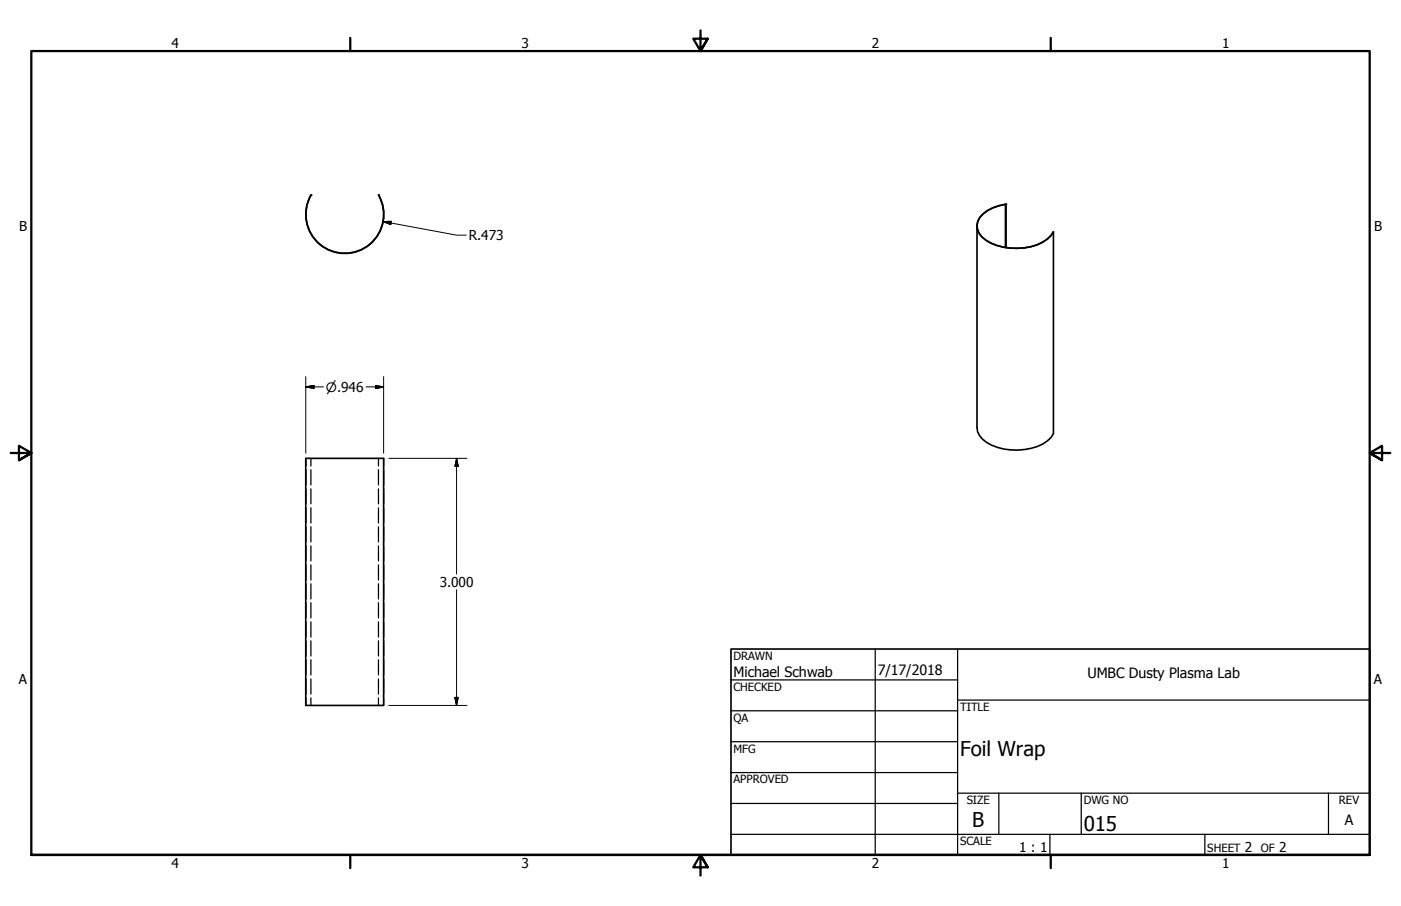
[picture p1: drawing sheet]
<svg xmlns="http://www.w3.org/2000/svg" width="432mm" height="279mm" viewBox="0 0 432 279" stroke-linecap="round" stroke-linejoin="round" font-family="sans-serif">
<!-- layer: Hidden (ANSI) -->
<g fill="none" stroke="#000" stroke-width=".38">
<path d="M94.3 141.4v2.3M94.3 144.8v4.7M94.3 150.7v4.7M94.3 156.6v4.7M95.8 141.4v2.3M95.8 144.8v4.7M95.8 150.7v4.7M95.8 156.6v4.7M116.6 141.4v2.3M116.6 144.8v4.7M116.6 150.7v4.7M116.6 156.6v4.7"/>
<path d="M118.2 141.4v2.3M118.2 144.8v4.7M118.2 150.7v4.7M118.2 156.6v4.7M94.3 162.4v4.7M94.3 168.3v4.7M94.3 174.2v4.7M95.8 162.4v4.7M95.8 168.3v4.7M95.8 174.2v4.7M116.6 162.4v4.7M116.6 168.3v4.7"/>
<path d="M116.6 174.2v4.7M118.2 162.4v4.7M118.2 168.3v4.7M118.2 174.2v4.7M94.3 180v4.7M94.3 185.9v4.7M94.3 191.8v4.7M94.3 197.6v4.7M95.8 180v4.7M95.8 185.9v4.7M95.8 191.8v4.7M95.8 197.6v4.7"/>
<path d="M116.6 180v4.7M116.6 185.9v4.7M116.6 191.8v4.7M116.6 197.6v4.7M118.2 180v4.7M118.2 185.9v4.7M118.2 191.8v4.7M118.2 197.6v4.7M94.3 203.5v4.7M94.3 209.4v4.7M94.3 215.2v2.4M95.8 203.5v4.7"/>
<path d="M95.8 209.4v4.7M95.8 215.2v2.4M116.6 203.5v4.7M116.6 209.4v4.7M116.6 215.2v2.4M118.2 203.5v4.7M118.2 209.4v4.7M118.2 215.2v2.4"/>
</g>
<!-- layer: Visible (ANSI) -->
<path d="M116.7 60.1a12 12 0 0 1-10.4 18.1 12 12 0 0 1-10.5-18.1 12 12 0 0 0 10.4 18 12 12 0 0 0 10.5-17.9M309.9 63a10.6 10.6 0 0 0-8.5 5.2 4.9 4.9 0 0 0 2.5 5.9 18.1 18.1 0 0 0 18.9-.4l1.9-2.2v62.2a11 11 0 0 1-8.9 4.9 16.7 16.7 0 0 1-13-3.2l-.9-1.1-.6-1.1-.2-1.3v-62.2M309.9 76.3v-13.3v13.3M94.2 141.4h24v76.2h-24z" fill="none" stroke="#000" stroke-width=".51"/>
<g fill="#000">
<circle cx="95.8" cy="60.1" r=".25"/>
<circle cx="116.6" cy="60.1" r=".25"/>
<circle cx="309.9" cy="63" r=".25"/>
</g>
<!-- layer: Border (ANSI) -->
<path d="M107.9 11.7v4M215.9 9.4v6.3l-2.2-3.8h4.4l-2.2 3.8 2.2-3.8M323.8 11.7v4M3.3 139.7h6.4l-3.9-2.2v4.4l3.9-2.2-3.9 2.2M428.5 139.7h-6.4l3.9-2.2v4.4l-3.9-2.2 3.9 2.2M9.7 263.7v-248h412.4v248h-412.4h412.4M107.9 263.7v4M218.1 267.5l-2.2-3.8 2.2 3.8h-4.4l2.2-3.8v6.3M323.8 263.7v4" fill="none" stroke="#000" stroke-width=".7"/>
<!-- layer: Title (ANSI) -->
<g fill="none" stroke="#000" stroke-width=".38">
<path d="M225.3 209.7h69.8M225.3 219.2h69.8M269.7 200.2v63.5M295.1 215.9h127M295.1 200.2v63.5M225.3 228.7h69.8M225.3 238.3h69.8M225.3 257.3h196.8M225.3 247.8h69.8M295.1 244.6h127M307.8 244.6v12.7M323.6 257.3v6.4"/>
<path d="M333.2 244.6v12.7M371.3 257.3v6.4M409.4 244.6v12.7"/>
</g>
<path d="M225.3 200.2h196.8v63.5h-196.8z" fill="none" stroke="#000" stroke-width=".51"/>
<!-- layer: Dimension (ANSI) -->
<g fill="none" stroke="#000" stroke-width=".31">
<path d="M118 68.3h2.6l-.1 1zM118 68.3l22.7 4.2h3M94.2 119.3l2.6-.4v.9zM94.2 119.3h5.5M94.2 116.1v23.7M112.8 119.3h5.4M115.8 118.9l2.4 .4-2.4 .5zM118.2 116.1v23.7M119.8 141.4h24.1M140.7 141.4l.5 2.4h-1zM140.7 141.4v35.6M140.7 181.9v35.7"/>
<path d="M119.8 217.6h24.1M140.2 215.1h1l-.5 2.5z"/>
</g>
<path d="M118 68.3h2.6zM118 68.3h2.6l-.1 1zM94.2 119.3l2.6-.4zM94.2 119.3l2.6-.4v.9zM115.8 119.8l2.4-.5zM115.8 118.9l2.4 .4-2.4 .5zM140.7 141.4l.5 2.4zM140.7 141.4l.5 2.4h-1zM140.2 215.1l.5 2.5zM140.2 215.1h1l-.5 2.5z" fill="#000" stroke="#000" stroke-width=".31"/>
<g font-size="6.3">
<text x="295.9" y="233.1">Foil Wrap</text>
<text x="299.7" y="255.1">B</text>
<text x="334" y="256.4">015</text>
</g>
<g font-size="4.4">
<text x="226.1" y="208.9">Michael Schwab</text>
<text x="270.5" y="208.2">7/17/2018</text>
<text x="335.2" y="209.2">UMBC Dusty Plasma Lab</text>
<text x="414.5" y="254.4">A</text>
</g>
<g font-size="4.2">
<text x="52.8" y="14.7">4</text>
<text x="160.8" y="14.7">3</text>
<text x="268.7" y="14.7">2</text>
<text x="376.7" y="14.7">1</text>
<text x="5.9" y="71.4">B</text>
<text x="423.5" y="71.4">B</text>
<text x="144.5" y="74">R.473</text>
<text x="135.5" y="181">3.000</text>
<text x="5.8" y="211.1">A</text>
<text x="423.4" y="211.1">A</text>
<text x="314.1" y="262.9">1 : 1</text>
<text x="383.7" y="262.8">2</text>
<text x="394.2" y="262.8">2</text>
<text x="52.8" y="267.7">4</text>
<text x="160.8" y="267.7">3</text>
<text x="268.7" y="267.7">2</text>
<text x="376.7" y="267.7">1</text>
</g>
<text font-size="4" x="100.5" y="120.8">⌀.946</text>
<g font-size="3.5">
<text x="226.1" y="203.5">DRAWN</text>
<text x="226.1" y="213">CHECKED</text>
<text x="295.9" y="219.2">TITLE</text>
<text x="226.1" y="222.6">QA</text>
<text x="226.1" y="232.1">MFG</text>
<text x="226.1" y="241.6">APPROVED</text>
<text x="297.9" y="248">SIZE</text>
<text x="334" y="248">DWG NO</text>
<text x="412.7" y="247.9">REV</text>
<text x="295.9" y="260.7">SCALE</text>
<text x="372.1" y="262.8">SHEET</text>
<text x="388.6" y="262.8">OF</text>
</g>
</svg>
